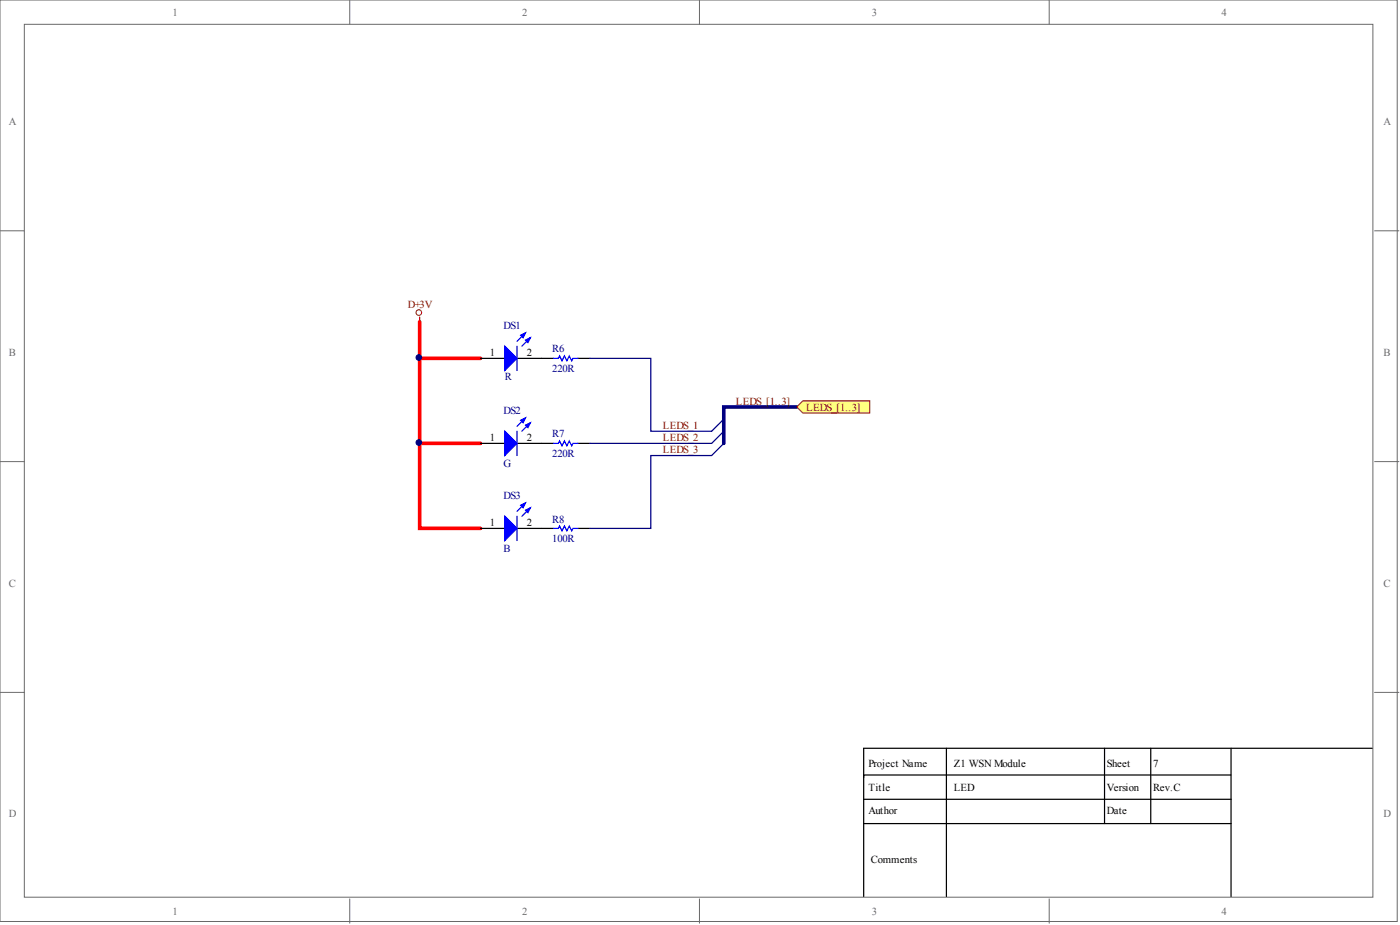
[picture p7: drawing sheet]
<svg xmlns="http://www.w3.org/2000/svg" width="292mm" height="193mm" viewBox="0 0 292 193" stroke-linecap="round" stroke-linejoin="round" font-family="sans-serif">
<g fill="#fff" stroke="#696969" stroke-width=".21">
<path d="M0 0h291.5v192.2h-291.5z"/>
<path d="M5.1 5.1h281.3v182.1h-281.3z"/>
</g>
<path d="M73 0v5.1M145.9 0v5.1M218.9 0v5.1M0 48.2h5.1M286.8 48.2h5.1M0 96.3h5.1M286.8 96.3h5.1M0 144.4h5.1M286.8 144.4h5.1M73 187.5v5.1M145.9 187.5v5.1M218.9 187.5v5.1" fill="none" stroke="#696969" stroke-width=".21"/>
<g fill="none" stroke="#000" stroke-width=".25">
<path d="M100.3 74.8h5M107.9 74.8h7.6M120.6 74.8h2.5M100.3 92.5h5M107.9 92.5h7.6M120.6 92.5h2.5M100.3 110.2h5M107.9 110.2h7.6M120.6 110.2h2.5M197.5 156.1v30.9M230.5 156.1v15.7M240.1 156.1v15.7"/>
<path d="M256.9 156.1v30.9M286.3 156.1h-106.1v30.9M180.2 166.7h76.7M180.2 171.8h76.7M256.9 161.7h-76.7v.5"/>
</g>
<path d="M107.9 72.2v5.1M109.6 69.4l-1.7 1.8M110.7 70.5l-1.8 1.7M115.5 74.8h1l.3-.5 .5 1 .5-1 .5 1 .5-1 .5 1 .2-.5h1.1M107.9 90v5M109.6 87.2l-1.7 1.8M110.7 88.2l-1.8 1.8M115.5 92.5h1l.3-.5 .5 1 .5-1 .5 1 .5-1 .5 1 .2-.5h1.1M107.9 107.7v5.1M109.6 104.9l-1.7 1.8M110.7 105.9l-1.8 1.8M115.5 110.2h1l.3-.5 .5 1 .5-1 .5 1 .5-1 .5 1 .2-.5h1.1" fill="none" stroke="#00f" stroke-width=".25"/>
<circle cx="87.4" cy="65.2" r=".58" fill="none" stroke="#800000" stroke-width=".21"/>
<path d="M87.6 66.1v1.1" fill="none" stroke="#800000" stroke-width=".25"/>
<path d="M87.6 67.2v7.6h12.7M87.6 74.8v17.7h12.7M87.6 92.5v17.7h12.7" fill="none" stroke="#f00" stroke-width=".76"/>
<g fill="#00f" stroke="#00f" stroke-width=".25">
<path d="M105.3 72.2l2.6 2.6-2.6 2.5z"/>
<path d="M109.6 71l1.1-.5-.5 1z"/>
<path d="M108.6 69.9l1-.5-.5 1.1z"/>
<path d="M105.3 90l2.6 2.5-2.6 2.5z"/>
<path d="M109.6 88.7l1.1-.5-.5 1z"/>
<path d="M108.6 87.7l1-.5-.5 1z"/>
<path d="M105.3 107.7l2.6 2.5-2.6 2.6z"/>
<path d="M109.6 106.4l1.1-.5-.5 1z"/>
<path d="M108.6 105.4l1-.5-.5 1z"/>
</g>
<path d="M123.1 74.8h12.7v15.2h12.7l2.5-2.6M151 92.5l-2.5 2.5h-12.7v15.2h-12.7M151 90l-2.5 2.5h-25.4" fill="none" stroke="#000080" stroke-width=".25"/>
<path d="M166.2 84.9h-15.2v7.6" fill="none" stroke="#000080" stroke-width=".76"/>
<path d="M166.2 84.9l1.3-1.3h14v2.6h-14z" fill-rule="evenodd" fill="#ffff80" stroke="#800000" stroke-width=".21"/>
<g fill="#000080" stroke="#000080" stroke-width=".21">
<circle cx="87.4" cy="92.3" r=".58"/>
<circle cx="87.4" cy="74.6" r=".58"/>
</g>
<g font-size="2.2" fill="#696969">
<text x="36" y="3.3">1</text>
<text x="108.9" y="3.3">2</text>
<text x="181.9" y="3.3">3</text>
<text x="254.9" y="3.3">4</text>
<text x="1.8" y="26.1">A</text>
<text x="288.6" y="26.1">A</text>
<text x="1.8" y="74.2">B</text>
<text x="288.6" y="74.2">B</text>
<text x="1.8" y="122.4">C</text>
<text x="288.6" y="122.4">C</text>
<text x="1.8" y="170.5">D</text>
<text x="288.6" y="170.5">D</text>
<text x="36" y="190.8">1</text>
<text x="108.9" y="190.8">2</text>
<text x="181.9" y="190.8">3</text>
<text x="254.9" y="190.8">4</text>
</g>
<g font-size="2.2" fill="#800000">
<text x="85.1" y="64.2">D+3V</text>
<text x="138.3" y="89.5">LEDS_1</text>
<text x="153.6" y="84.4">LEDS_[1..3]</text>
<text x="168.2" y="85.7">LEDS_[1..3]</text>
<text x="138.3" y="92">LEDS_2</text>
<text x="138.3" y="94.6">LEDS_3</text>
</g>
<g font-size="2.2" fill="#000080">
<text x="105.1" y="68.7">DS1</text>
<text x="115.2" y="77.6">220R</text>
<text x="115.2" y="73.5">R6</text>
<text x="105.3" y="79.4">R</text>
<text x="105.1" y="86.5">DS2</text>
<text x="115.2" y="95.3">220R</text>
<text x="115.2" y="91.3">R7</text>
<text x="105.1" y="97.3">G</text>
<text x="105.1" y="104.2">DS3</text>
<text x="115.2" y="113.1">100R</text>
<text x="115.2" y="109">R8</text>
<text x="105.1" y="115.1">B</text>
</g>
<g font-size="2.2">
<text x="102.2" y="74.3">1</text>
<text x="109.9" y="74.3">2</text>
<text x="102.2" y="92">1</text>
<text x="109.9" y="92">2</text>
<text x="102.2" y="109.8">1</text>
<text x="109.9" y="109.8">2</text>
<text x="181.2" y="159.9">Project Name</text>
<text x="199" y="159.9">Z1 WSN Module</text>
<text x="231" y="159.9">Sheet</text>
<text x="240.6" y="159.9">7</text>
<text x="181.2" y="165">Title</text>
<text x="199" y="165">LED</text>
<text x="231" y="165">Version</text>
<text x="240.6" y="165">Rev.C</text>
<text x="181.2" y="169.8">Author</text>
<text x="231" y="169.8">Date</text>
<text x="181.7" y="180">Comments</text>
</g>
</svg>
